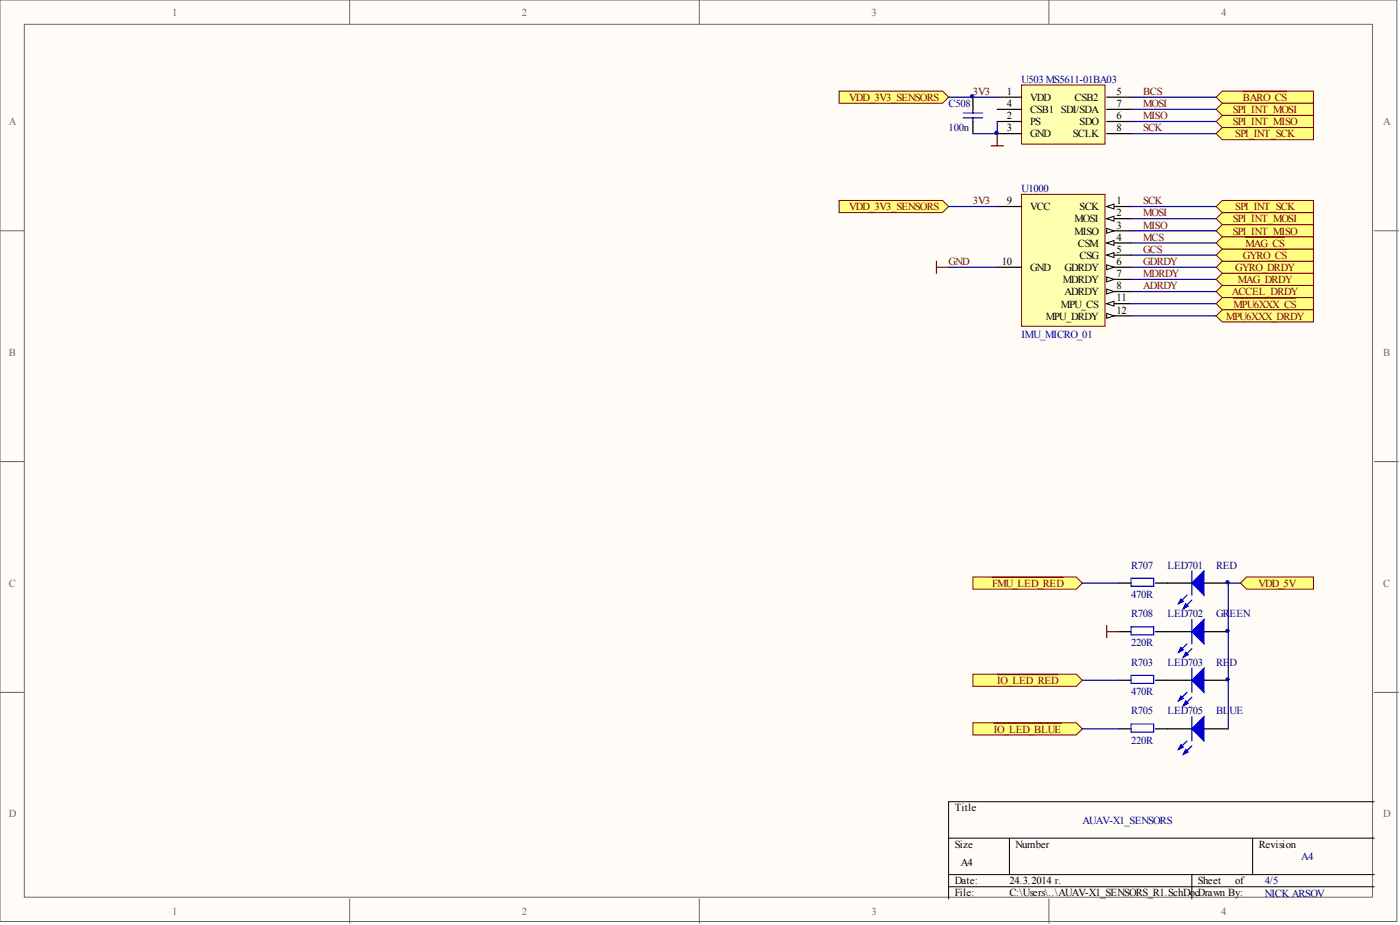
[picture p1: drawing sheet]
<svg xmlns="http://www.w3.org/2000/svg" width="292mm" height="193mm" viewBox="0 0 292 193" stroke-linecap="round" stroke-linejoin="round" font-family="sans-serif">
<g fill="#fffcf8" stroke="#696969" stroke-width=".21">
<path d="M0 0h291.4v192.2h-291.4z"/>
<path d="M5.1 5.1h281.3v182.1h-281.3z"/>
</g>
<path d="M73 0v5.1M145.9 0v5.1M218.9 0v5.1M0 48.2h5.1M286.7 48.2h5.1M0 96.3h5.1M286.7 96.3h5.1M0 144.4h5.1M286.7 144.4h5.1M73 187.5v5.1M145.9 187.5v5.1M218.9 187.5v5.1" fill="none" stroke="#696969" stroke-width=".21"/>
<path d="M197.9 174.9h88.8M210.6 174.9v7.6M261.4 174.9v7.6M286.7 167.3h-88.8v20.2M197.9 182.5h88.8M197.9 185h88.8M248.7 182.5v5" fill="none" stroke="#000" stroke-width=".21"/>
<path d="M213.1 17.7h17.5v12.4h-17.5z" fill="#ffffb0" stroke="#800000" stroke-width=".21"/>
<path d="M203 20.3v2.5M203 25.3v2.6M208.1 20.3h5M208.1 25.3h5M208.1 27.9h5M208.1 22.8h5M230.9 20.3h5.1M230.9 25.3h5.1M230.9 27.9h5.1M230.9 22.8h5.1" fill="none" stroke="#000" stroke-width=".25"/>
<path d="M201 23.6h4M201 24.6h4M203 22.8v.8M203 24.6v.7" fill="none" stroke="#00f" stroke-width=".25"/>
<g fill="#ffff80" stroke="#800000" stroke-width=".21">
<path d="M175.1 19h21.6l1.2 1.3-1.2 1.2h-21.6z" fill-rule="evenodd"/>
<path d="M253.7 20.3l1.3-1.3h19v2.5h-19z" fill-rule="evenodd"/>
</g>
<path d="M259.3 19.1h9.2" fill="none" stroke="#800000" stroke-width=".25"/>
<g fill="#ffff80" stroke="#800000" stroke-width=".21">
<path d="M253.7 22.8l1.3-1.3h19v2.6h-19z" fill-rule="evenodd"/>
<path d="M253.7 25.3l1.3-1.2h19v2.5h-19z" fill-rule="evenodd"/>
</g>
<path d="M236 20.3h17.7M236 22.8h17.7M236 25.3h17.7" fill="none" stroke="#000080" stroke-width=".25"/>
<path d="M253.7 27.9l1.3-1.3h19v2.5h-19z" fill-rule="evenodd" fill="#ffff80" stroke="#800000" stroke-width=".21"/>
<path d="M197.9 20.3h10.2M208.1 25.3v2.6h-5.1M236 27.9h17.7" fill="none" stroke="#000080" stroke-width=".25"/>
<path d="M206.8 30.4h2.5M208.1 27.9v2.5" fill="none" stroke="#800000" stroke-width=".25"/>
<path d="M243.6 121.6h5.1M243.6 131.8h5.1M251.2 121.6h5.1M251.2 131.8h5.1M243.6 141.9h5.1M243.6 152h5.1M251.2 141.9h5.1M251.2 152h5.1" fill="none" stroke="#000" stroke-width=".25"/>
<g fill="#00f" stroke="#00f" stroke-width=".25">
<path d="M248.7 121.6l2.5-2.5v5.1z"/>
<path d="M246.4 124.9l.5 .5-1 .5z"/>
<path d="M247.4 125.9l.5 .6-1 .5z"/>
<path d="M248.7 131.8l2.5-2.6v5.1z"/>
<path d="M246.4 135.1l.5 .5-1 .5z"/>
<path d="M247.4 136.1l.5 .5-1 .5z"/>
<path d="M248.7 141.9l2.5-2.5v5z"/>
<path d="M246.4 145.2l.5 .5-1 .5z"/>
<path d="M247.4 146.2l.5 .5-1 .5z"/>
<path d="M248.7 152l2.5-2.5v5.1z"/>
<path d="M246.4 155.3l.5 .5-1 .6z"/>
<path d="M247.4 156.4l.5 .5-1 .5z"/>
</g>
<path d="M248.7 119.1v5.1M247.7 124.2l-1.8 1.7M247.7 134.3l-1.8 1.8M248.7 125.2l-1.8 1.8M248.7 129.2v5.1M248.7 139.4v5M248.7 135.3l-1.8 1.8M247.7 144.4l-1.8 1.8M247.7 154.6l-1.8 1.8M248.7 149.5v5.1M248.7 145.5l-1.8 1.7M248.7 155.6l-1.8 1.8" fill="none" stroke="#00f" stroke-width=".25"/>
<path d="M258.8 121.6l1.3-1.2h13.9v2.5h-13.9z" fill-rule="evenodd" fill="#ffff80" stroke="#800000" stroke-width=".21"/>
<path d="M233.4 121.6h2.6M241.1 121.6h2.5" fill="none" stroke="#000" stroke-width=".25"/>
<path d="M236 120.6h4.7v1.7h-4.7z" fill="none" stroke="#00f" stroke-width=".25"/>
<path d="M203 120.4h21.6l1.2 1.2-1.2 1.3h-21.6z" fill-rule="evenodd" fill="#ffff80" stroke="#800000" stroke-width=".21"/>
<path d="M207 120.4h14.8M230.9 130.5v2.5M230.9 131.8h2.5" fill="none" stroke="#800000" stroke-width=".25"/>
<path d="M258.8 121.6h-2.5v30.4" fill="none" stroke="#000080" stroke-width=".25"/>
<path d="M233.4 131.8h2.6M241.1 131.8h2.5M233.4 141.9h2.6M233.4 152h2.6M241.1 141.9h2.5M241.1 152h2.5" fill="none" stroke="#000" stroke-width=".25"/>
<path d="M236 130.8h4.7v1.6h-4.7zM236 140.9h4.7v1.7h-4.7zM236 151h4.7v1.7h-4.7z" fill="none" stroke="#00f" stroke-width=".25"/>
<path d="M203 140.6h21.6l1.2 1.3-1.2 1.3h-21.6z" fill-rule="evenodd" fill="#ffff80" stroke="#800000" stroke-width=".21"/>
<path d="M208.1 140.7h12.7" fill="none" stroke="#800000" stroke-width=".25"/>
<path d="M203 150.8h21.6l1.2 1.2-1.2 1.3h-21.6z" fill-rule="evenodd" fill="#ffff80" stroke="#800000" stroke-width=".21"/>
<path d="M207.4 150.9h14.1" fill="none" stroke="#800000" stroke-width=".25"/>
<path d="M225.8 121.6h7.6M225.8 141.9h7.6M225.8 152h7.6" fill="none" stroke="#000080" stroke-width=".25"/>
<path d="M213.1 40.5h17.5v27.6h-17.5z" fill="#ffffb0" stroke="#800000" stroke-width=".21"/>
<path d="M230.9 58.3h5.1" fill="none" stroke="#000" stroke-width=".25"/>
<path d="M230.9 57.8l1.5 .5-1.5 .5z" fill="#fffcf8" stroke="#000" stroke-width=".21"/>
<path d="M208.1 43.1h5M230.9 55.8h5.1" fill="none" stroke="#000" stroke-width=".25"/>
<path d="M230.9 55.2l1.5 .6-1.5 .5z" fill="#fffcf8" stroke="#000" stroke-width=".21"/>
<path d="M230.9 48.2h5.1" fill="none" stroke="#000" stroke-width=".25"/>
<path d="M230.9 47.6l1.5 .6-1.5 .5z" fill="#fffcf8" stroke="#000" stroke-width=".21"/>
<path d="M230.9 53.2h5.1" fill="none" stroke="#000" stroke-width=".25"/>
<path d="M230.9 53.2l1.5-.5v1z" fill="#fffcf8" stroke="#000" stroke-width=".21"/>
<path d="M230.9 45.6h5.1" fill="none" stroke="#000" stroke-width=".25"/>
<path d="M230.9 45.6l1.5-.5v1z" fill="#fffcf8" stroke="#000" stroke-width=".21"/>
<path d="M230.9 43.1h5.1" fill="none" stroke="#000" stroke-width=".25"/>
<path d="M230.9 43.1l1.5-.5v1z" fill="#fffcf8" stroke="#000" stroke-width=".21"/>
<path d="M230.9 50.7h5.1" fill="none" stroke="#000" stroke-width=".25"/>
<path d="M230.9 50.7l1.5-.5v1z" fill="#fffcf8" stroke="#000" stroke-width=".21"/>
<path d="M230.9 60.8h5.1" fill="none" stroke="#000" stroke-width=".25"/>
<path d="M230.9 60.3l1.5 .5-1.5 .5z" fill="#fffcf8" stroke="#000" stroke-width=".21"/>
<path d="M208.1 55.8h5M230.9 63.4h5.1" fill="none" stroke="#000" stroke-width=".25"/>
<path d="M230.9 63.4l1.5-.6v1.1z" fill="#fffcf8" stroke="#000" stroke-width=".21"/>
<path d="M230.9 65.9h5.1" fill="none" stroke="#000" stroke-width=".25"/>
<path d="M230.9 65.4l1.5 .5-1.5 .5z" fill="#fffcf8" stroke="#000" stroke-width=".21"/>
<path d="M175.1 41.8h21.6l1.2 1.3-1.2 1.3h-21.6z" fill-rule="evenodd" fill="#ffff80" stroke="#800000" stroke-width=".21"/>
<path d="M195.4 54.5v2.5M195.4 55.8h2.5" fill="none" stroke="#800000" stroke-width=".25"/>
<g fill="#ffff80" stroke="#800000" stroke-width=".21">
<path d="M253.7 45.6l1.3-1.2h19v2.5h-19z" fill-rule="evenodd"/>
<path d="M253.7 48.2l1.3-1.3h19v2.5h-19z" fill-rule="evenodd"/>
</g>
<path d="M236 45.6h17.7M236 48.2h17.7" fill="none" stroke="#000080" stroke-width=".25"/>
<path d="M253.7 43.1l1.3-1.3h19v2.6h-19z" fill-rule="evenodd" fill="#ffff80" stroke="#800000" stroke-width=".21"/>
<path d="M236 43.1h17.7" fill="none" stroke="#000080" stroke-width=".25"/>
<g fill="#ffff80" stroke="#800000" stroke-width=".21">
<path d="M253.7 55.8l1.3-1.3h19v2.5h-19z" fill-rule="evenodd"/>
<path d="M253.7 53.2l1.3-1.2h19v2.5h-19z" fill-rule="evenodd"/>
</g>
<path d="M259.3 52h9.2" fill="none" stroke="#800000" stroke-width=".25"/>
<g fill="#ffff80" stroke="#800000" stroke-width=".21">
<path d="M253.7 58.3l1.3-1.3h19v2.6h-19z" fill-rule="evenodd"/>
<path d="M253.7 50.7l1.3-1.3h19v2.6h-19z" fill-rule="evenodd"/>
</g>
<path d="M259.9 49.5h8.1" fill="none" stroke="#800000" stroke-width=".25"/>
<path d="M236 50.7h17.7M236 53.2h17.7M236 55.8h17.7M236 58.3h17.7M236 60.8h17.7" fill="none" stroke="#000080" stroke-width=".25"/>
<path d="M253.7 60.8l1.3-1.2h19v2.5h-19z" fill-rule="evenodd" fill="#ffff80" stroke="#800000" stroke-width=".21"/>
<path d="M197.9 43.1h10.2M197.9 55.8h10.2" fill="none" stroke="#000080" stroke-width=".25"/>
<path d="M253.7 63.4l1.3-1.3h19v2.5h-19z" fill-rule="evenodd" fill="#ffff80" stroke="#800000" stroke-width=".21"/>
<path d="M257.4 62.2h13" fill="none" stroke="#800000" stroke-width=".25"/>
<path d="M253.7 65.9l1.3-1.3h19v2.6h-19z" fill-rule="evenodd" fill="#ffff80" stroke="#800000" stroke-width=".21"/>
<path d="M236 63.4h17.7M236 65.9h17.7" fill="none" stroke="#000080" stroke-width=".25"/>
<g fill="#000080" stroke="#000080" stroke-width=".21">
<circle cx="202.8" cy="20.1" r=".33"/>
<circle cx="207.9" cy="27.7" r=".33"/>
<circle cx="256.1" cy="141.7" r=".33"/>
<circle cx="256.1" cy="131.6" r=".33"/>
<circle cx="256.1" cy="121.5" r=".33"/>
</g>
<g font-size="2.2" fill="#696969">
<text x="36" y="3.3">1</text>
<text x="108.9" y="3.3">2</text>
<text x="181.9" y="3.3">3</text>
<text x="254.8" y="3.3">4</text>
<text x="1.8" y="26.1">A</text>
<text x="288.6" y="26.1">A</text>
<text x="1.8" y="74.2">B</text>
<text x="288.6" y="74.2">B</text>
<text x="1.8" y="122.4">C</text>
<text x="288.6" y="122.4">C</text>
<text x="1.8" y="170.5">D</text>
<text x="288.6" y="170.5">D</text>
<text x="36" y="190.8">1</text>
<text x="108.9" y="190.8">2</text>
<text x="181.9" y="190.8">3</text>
<text x="254.8" y="190.8">4</text>
</g>
<g font-size="2.2" fill="#000080">
<text x="213.1" y="17.3">U503 MS5611-01BA03</text>
<text x="197.9" y="22.3">C508</text>
<text x="197.9" y="27.4">100n</text>
<text x="213.1" y="40.1">U1000</text>
<text x="213.1" y="70.5">IMU_MICRO_01</text>
<text x="236" y="118.6">R707</text>
<text x="243.6" y="118.6">LED701</text>
<text x="253.7" y="118.6">RED</text>
<text x="236" y="124.7">470R</text>
<text x="236" y="128.8">R708</text>
<text x="243.6" y="128.8">LED702</text>
<text x="253.7" y="128.8">GR</text>
<text x="256.6" y="128.8">EEN</text>
<text x="236" y="134.9">220R</text>
<text x="236" y="138.9">R703</text>
<text x="243.6" y="138.9">LED703</text>
<text x="253.7" y="138.9">RE</text>
<text x="256.6" y="138.9">D</text>
<text x="236" y="145">470R</text>
<text x="236" y="149">R705</text>
<text x="243.6" y="149">LED705</text>
<text x="253.7" y="149">BL</text>
<text x="256.6" y="149">UE</text>
<text x="236" y="155.1">220R</text>
<text x="225.8" y="171.9">AUAV-X1_SENSORS</text>
<text x="271.5" y="179.5">A4</text>
<text x="263.9" y="184.5">4/5</text>
<text x="263.9" y="187.1">NICK ARSOV</text>
</g>
<g font-size="2.2" fill="#800000">
<text x="177.2" y="21.1">VDD_3V3_SENSORS</text>
<text x="203" y="19.8">3V3</text>
<text x="238.5" y="19.8">BCS</text>
<text x="238.5" y="22.3">MOSI</text>
<text x="257.2" y="23.6">SPI_INT_MOSI</text>
<text x="259.3" y="21.1">BARO_CS</text>
<text x="238.5" y="24.9">MISO</text>
<text x="238.5" y="27.4">SCK</text>
<text x="257.2" y="26.1">SPI_INT_MISO</text>
<text x="257.7" y="28.7">SPI_INT_SCK</text>
<text x="177.2" y="43.9">VDD_3V3_SENSORS</text>
<text x="203" y="42.6">3V3</text>
<text x="238.5" y="42.6">SCK</text>
<text x="238.5" y="45.1">MOSI</text>
<text x="238.5" y="47.7">MISO</text>
<text x="257.2" y="46.4">SPI_INT_MOSI</text>
<text x="257.7" y="43.9">SPI_INT_SCK</text>
<text x="238.5" y="50.2">MCS</text>
<text x="238.5" y="52.7">GCS</text>
<text x="257.2" y="48.9">SPI_INT_MISO</text>
<text x="259.9" y="51.5">MAG_CS</text>
<text x="197.9" y="55.3">GND</text>
<text x="238.5" y="55.3">GDRDY</text>
<text x="238.5" y="57.8">MDRDY</text>
<text x="257.7" y="56.6">GYRO_DRDY</text>
<text x="258.3" y="59.1">MAG_DRDY</text>
<text x="259.3" y="54">GYRO_CS</text>
<text x="238.5" y="60.4">ADRDY</text>
<text x="257" y="61.6">ACCEL_DRDY</text>
<text x="257.4" y="64.2">MPU6XXX_CS</text>
<text x="255.8" y="66.7">MPU6XXX_DRDY</text>
<text x="207" y="122.4">FMU_LED_RED</text>
<text x="262.5" y="122.4">VDD_5V</text>
<text x="208.1" y="142.7">IO_LED_RED</text>
<text x="207.4" y="152.8">IO_LED_BLUE</text>
</g>
<g font-size="2.2">
<text x="210" y="19.8">1</text>
<text x="210" y="22.3">4</text>
<text x="214.9" y="21.1">VDD</text>
<text x="214.9" y="23.6">CSB1 SDI/SDA</text>
<text x="224.2" y="21.1">CSB2</text>
<text x="232.9" y="19.8">5</text>
<text x="232.9" y="22.3">7</text>
<text x="210" y="24.9">2</text>
<text x="210" y="27.4">3</text>
<text x="214.9" y="26.1">PS</text>
<text x="214.9" y="28.7">GND</text>
<text x="223.9" y="28.7">SCLK</text>
<text x="225.2" y="26.1">SDO</text>
<text x="232.9" y="24.9">6</text>
<text x="232.9" y="27.4">8</text>
<text x="210" y="42.6">9</text>
<text x="214.9" y="43.9">VCC</text>
<text x="224.2" y="46.4">MOSI</text>
<text x="225.2" y="43.9">SCK</text>
<text x="232.9" y="47.7">3</text>
<text x="232.9" y="45.1">2</text>
<text x="232.9" y="42.6">1</text>
<text x="224.2" y="48.9">MISO</text>
<text x="224.9" y="51.5">CSM</text>
<text x="232.9" y="52.7">5</text>
<text x="232.9" y="50.2">4</text>
<text x="209" y="55.3">10</text>
<text x="214.9" y="56.6">GND</text>
<text x="221.7" y="59.1">MDRDY</text>
<text x="222.1" y="56.6">GDRDY</text>
<text x="225.2" y="54">CSG</text>
<text x="232.9" y="57.8">7</text>
<text x="232.9" y="55.3">6</text>
<text x="221.4" y="64.2">MPU_CS</text>
<text x="222.1" y="61.6">ADRDY</text>
<text x="232.9" y="60.4">8</text>
<text x="232.9" y="62.9">11</text>
<text x="232.9" y="65.4">12</text>
<text x="218.2" y="66.7">MPU_DRDY</text>
<text x="199.2" y="169.2">Title</text>
<text x="199.2" y="176.8">Size</text>
<text x="211.9" y="176.8">Number</text>
<text x="262.6" y="176.8">Revision</text>
<text x="199.2" y="184.4">Date:</text>
<text x="200.5" y="180.6">A4</text>
<text x="210.6" y="184.4">24.3.2014 г.</text>
<text x="249.9" y="184.4">Sheet</text>
<text x="257.7" y="184.4">of</text>
<text x="199.2" y="187">File:</text>
<text x="210.6" y="187">C:\Users\..\AUAV-X1_SENSORS_R1.SchDocDrawn By:</text>
</g>
</svg>
